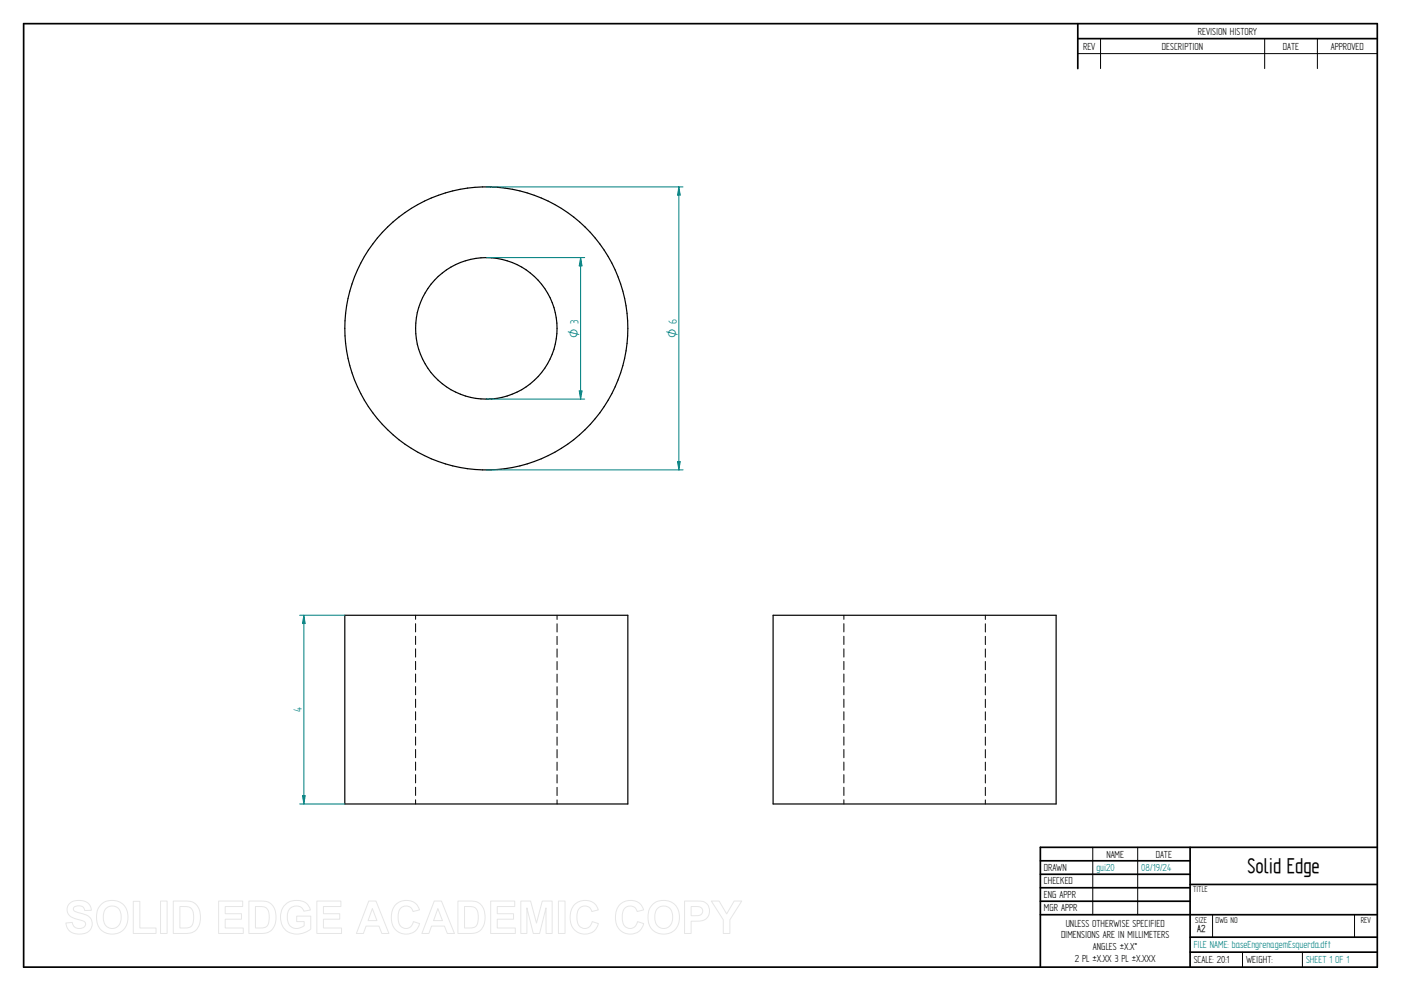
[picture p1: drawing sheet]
<svg xmlns="http://www.w3.org/2000/svg" width="594mm" height="420mm" viewBox="0 0 594 420" stroke-linecap="round" stroke-linejoin="round" font-family="sans-serif">
<g fill="none" stroke="#000" stroke-width=".72">
<path d="M10 10h574v400h-574zM457 10v19.1M457 16.4h127M504.6 359.2v50.8M584 359.2h-142.9v50.8M441.1 365h63.5M441.1 370.7h63.5M441.1 376.4h63.5M504.6 375h79.4M441.1 382.1h63.5M441.1 387.8h142.9M504.6 397.3h79.4"/>
<path d="M504.6 403.7h79.4"/>
</g>
<g fill="none" stroke="#000" stroke-width=".42">
<path d="M466.7 16.4v12.7M536.3 16.4v12.7M558.6 16.4v12.7M457 22.7h127M176.2 260.9v1.7M176.2 264.4v3.5M176.2 269.7v3.6M176.2 275.1v3.5M236.2 260.9v1.7M236.2 264.5v3.5M236.2 269.8v3.5M236.2 275.1v3.5"/>
<path d="M357.8 260.9v1.7M357.8 264.4v3.5M357.8 269.7v3.6M357.8 275.1v3.5M417.8 260.9v1.7M417.8 264.5v3.5M417.8 269.8v3.5M417.8 275.1v3.5M176.2 280.4v3.5M176.2 285.8v3.5M176.2 291.1v3.5M176.2 296.4v3.5"/>
<path d="M236.2 280.5v3.5M236.2 285.8v3.5M236.2 291.1v3.5M236.2 296.5v3.5M357.8 280.4v3.5M357.8 285.8v3.5M357.8 291.1v3.5M357.8 296.4v3.5M417.8 280.5v3.5M417.8 285.8v3.5M417.8 291.1v3.5M417.8 296.5v3.5"/>
<path d="M176.2 301.8v3.5M176.2 307.1v3.5M176.2 312.4v3.5M176.2 317.8v3.5M236.2 301.8v3.5M236.2 307.1v3.5M236.2 312.5v3.5M236.2 317.8v3.5M357.8 301.8v3.5M357.8 307.1v3.5M357.8 312.4v3.5M357.8 317.8v3.5"/>
<path d="M417.8 301.8v3.5M417.8 307.1v3.5M417.8 312.5v3.5M417.8 317.8v3.5M176.2 323.1v3.5M176.2 328.4v3.5M176.2 333.8v3.5M176.2 339.1v1.8M236.2 323.1v3.5M236.2 328.5v3.5M236.2 333.8v3.5M236.2 339.1v1.8"/>
<path d="M357.8 323.1v3.5M357.8 328.4v3.5M357.8 333.8v3.5M357.8 339.1v1.8M417.8 323.1v3.5M417.8 328.5v3.5M417.8 333.8v3.5M417.8 339.1v1.8M463.4 359.2v28.6M482.4 359.2v28.6M514.2 387.9v9.4M574.4 387.9v9.4"/>
<path d="M526.9 403.7v6.3M552.3 403.7v6.3"/>
</g>
<g fill="none" stroke="#000" stroke-width=".51">
<path d="M146.2 260.9h120v80h-120zM327.8 260.9h120v80h-120z"/>
<circle cx="206.2" cy="139.2" r="30"/>
<circle cx="206.2" cy="139.2" r="60"/>
</g>
<path d="M206.2 109.2h41.7M206.2 169.2h41.7M245.6 165.7h1.2l-.6 3.5z" fill="none" stroke="#008080" stroke-width=".42"/>
<path d="M245.6 165.7h1.2l-.6 3.5z" fill="#008080"/>
<path d="M246.2 109.2l.6 3.5h-1.2z" fill="none" stroke="#008080" stroke-width=".42"/>
<path d="M246.2 109.2l.6 3.5h-1.2z" fill="#008080"/>
<path d="M206.2 79.2h83.4M246.2 109.2v60M206.2 199.2h83.4M287.3 195.7h1.2l-.6 3.5z" fill="none" stroke="#008080" stroke-width=".42"/>
<path d="M287.3 195.7h1.2l-.6 3.5z" fill="#008080"/>
<path d="M287.9 79.2l.6 3.5h-1.2z" fill="none" stroke="#008080" stroke-width=".42"/>
<path d="M287.9 79.2l.6 3.5h-1.2z" fill="#008080"/>
<path d="M287.9 79.2v120M127.1 260.9h19.1M128.9 260.9l.5 3.5h-1.1zM127.1 340.9h19.1" fill="none" stroke="#008080" stroke-width=".42"/>
<path d="M128.9 260.9l.5 3.5h-1.1z" fill="#008080"/>
<path d="M128.3 337.4h1.1l-.5 3.5z" fill="none" stroke="#008080" stroke-width=".42"/>
<path d="M128.3 337.4h1.1l-.5 3.5z" fill="#008080"/>
<path d="M128.9 260.9v80" fill="none" stroke="#008080" stroke-width=".42"/>
<g fill="none" stroke="#e6e6e6" stroke-width=".42">
<path d="M29.6 383a6.5 6.5 0 0 1 8.5 .8l.6 2.2h-2.8a2.7 2.7 0 0 0-2.1-1.9 2.7 2.7 0 0 0-2.7 1 1.87 1.87 0 0 0 2.2 1.9l1.4 .3a4.4 4.4 0 0 1 4 6.2 6.4 6.4 0 0 1-9.1 1.3l-1.2-1.7-.5-1.8 2.7-.2a2.94 2.94 0 0 0 2.6 2.5 2.94 2.94 0 0 0 3.1-1.8 2.67 2.67 0 0 0-2.9-1.9 4.9 4.9 0 0 1-5-4.3l.4-1.6zM43.1 383.2a6.9 6.9 0 0 1 8.2-.4 6.9 6.9 0 0 1 2.8 7.7 6.7 6.7 0 0 1-8 5.4 6.7 6.7 0 0 1-5.1-8.3 6.4 6.4 0 0 1 2.1-4.4zM44.8 385.3a3.9 3.9 0 0 1 4.6-.7 3.9 3.9 0 0 1 2 4.2 3.8 3.8 0 0 1-1.9 4.3 3.8 3.8 0 0 1-4.6-.7 6.6 6.6 0 0 1-.1-7.1zM56.5 382.1h2.8v11.3h6.9v2.4h-9.7zM68.1 382h2.8v13.8h-2.8zM73.5 382h5a5.9 5.9 0 0 1 6.5 7 5.9 5.9 0 0 1-6.3 6.8h-5.2zM76.3 384.3h1.8a3.4 3.4 0 0 1 4 4v1.2a3.2 3.2 0 0 1-3.8 3.9h-2zM92.7 382h10.2v2.3h-7.4v3.1h6.9v2.3h-6.9v3.7h7.7v2.4h-10.5zM105.5 382h5.1a5.9 5.9 0 0 1 6.4 7 5.9 5.9 0 0 1-6.3 6.8h-5.2zM108.3 384.3h1.9a3.4 3.4 0 0 1 4 4v1.2a3.2 3.2 0 0 1-3.8 3.9h-2.1zM120.9 383.5a7.3 7.3 0 0 1 9.7 .1l1 2.2-2.7 .5a3.7 3.7 0 0 0-4.6-2 3.7 3.7 0 0 0-2.5 4.4 4.2 4.2 0 0 0 2.2 4.6 4.2 4.2 0 0 0 5-.8v-1.8h-3.2v-2.3h6v5.5a8.1 8.1 0 0 1-11.8-.9 8.3 8.3 0 0 1 .9-9.5zM134.4 382h10.2v2.3h-7.4v3.1h6.9v2.3h-6.9v3.7h7.6v2.4h-10.4z"/>
<path d="M156.4 382h3l5.5 13.8h-3l-1.2-3.2h-5.5l-1.1 3.2h-3zM157.9 385.2l1.9 5.1h-3.7zM167.7 383.7a6 6 0 0 1 10.2 2.1l-2.8 .7a3.2 3.2 0 0 0-3.9-2.3 3.2 3.2 0 0 0-2.4 3.8 4.6 4.6 0 0 0 2.5 5.5 3.2 3.2 0 0 0 4-2.8l2.6 .9a6.1 6.1 0 0 1-7.2 4.3 6.1 6.1 0 0 1-4.8-6.9 7.7 7.7 0 0 1 1.8-5.3zM184.1 382h3.1l5.5 13.8h-3l-1.2-3.2h-5.5l-1.1 3.2h-3zM185.7 385.2l1.9 5.1h-3.8zM194.2 382h5a5.9 5.9 0 0 1 6.5 7 5.9 5.9 0 0 1-6.3 6.8h-5.2zM197 384.3h1.8a3.4 3.4 0 0 1 4 4v1.2a3.2 3.2 0 0 1-3.8 3.9h-2zM208.1 382h10.2v2.3h-7.4v3.1h6.9v2.3h-6.9v3.7h7.6v2.4h-10.4zM220.8 382h4.2l2.5 9.4 2.4-9.4h4.2v13.8h-2.5l-.1-10.9-2.7 10.9h-2.7l-2.7-10.9v10.9h-2.6zM236.8 382h2.8v13.8h-2.8zM243.5 383.7a6 6 0 0 1 10.2 2.1l-2.8 .7a3.2 3.2 0 0 0-3.8-2.3 3.2 3.2 0 0 0-2.4 3.8 4.6 4.6 0 0 0 2.4 5.5 3.2 3.2 0 0 0 4-2.8l2.6 .9a6.1 6.1 0 0 1-7.2 4.3 6.1 6.1 0 0 1-4.7-6.9 7.7 7.7 0 0 1 1.7-5.3zM262.7 383.7a6 6 0 0 1 10.2 2.1l-2.7 .7a3.2 3.2 0 0 0-3.9-2.3 3.2 3.2 0 0 0-2.4 3.8 4.6 4.6 0 0 0 2.4 5.5 3.2 3.2 0 0 0 4-2.8l2.7 .9a6.1 6.1 0 0 1-7.2 4.3 6.1 6.1 0 0 1-4.8-6.9 7.7 7.7 0 0 1 1.7-5.3z"/>
<path d="M277 383.2a6.9 6.9 0 0 1 8.2-.4 6.9 6.9 0 0 1 2.8 7.7 6.7 6.7 0 0 1-8.1 5.4 6.7 6.7 0 0 1-5.1-8.3 6.4 6.4 0 0 1 2.2-4.4zM278.7 385.3a3.9 3.9 0 0 1 4.6-.7 3.9 3.9 0 0 1 1.9 4.2 3.8 3.8 0 0 1-1.8 4.3 3.8 3.8 0 0 1-4.7-.7 6.6 6.6 0 0 1 0-7.1zM290.3 382h5.2a4.4 4.4 0 0 1 5.4 4.3 4.4 4.4 0 0 1-5.4 4.3h-2.4v5.2h-2.8zM293.1 384.3h1.8a2.1 2.1 0 0 1 2.6 .7 2.1 2.1 0 0 1 0 2.6 3.4 3.4 0 0 1-2.9 .6h-1.5zM301.6 382h3.3l3.2 5.5 3.2-5.5h3.2l-5 8v5.8h-2.8v-5.8z"/>
</g>
<text font-size="10.1" x="529" y="370.2">Solid Edge</text>
<text font-size="5.6" fill="#008080" x="128" y="301.9" transform="rotate(-90 128 301.9)">4</text>
<g font-size="5.4" fill="#008080">
<text x="245.3" y="143.1" transform="rotate(-90 245.3 143.1)">O 3</text>
<text x="287" y="143.3" transform="rotate(-90 287 143.3)">O 6</text>
</g>
<g font-size="4.9">
<text x="507.9" y="14.7">REVISION HISTORY</text>
<text x="459.3" y="21">REV</text>
<text x="492.7" y="21">DESCRIPTION</text>
<text x="544" y="21">DATE</text>
<text x="564.3" y="21">APPROVED</text>
<text x="469.1" y="363.6">NAME</text>
<text x="490.1" y="363.6">DATE</text>
<text x="442.7" y="369.3">DRAWN</text>
<text x="442.7" y="375">CHECKED</text>
<text x="442.7" y="380.7">ENG APPR</text>
<text x="442.7" y="386.4">MGR APPR</text>
<text x="451.9" y="392.9">UNLESS OTHERWISE SPECIFIED</text>
<text x="449.9" y="397.9">DIMENSIONS ARE IN MILLIMETERS</text>
<text x="455.7" y="407.8">2 PL ±X.XX 3 PL ±X.XXX</text>
<text x="463.5" y="402.9">ANGLES ±X.X°</text>
<text x="506.2" y="408.3">SCALE: 20:1</text>
<text x="528.4" y="408.3">WEIGHT:</text>
</g>
<g font-size="4.9" fill="#008080">
<text x="464.9" y="369.3">gui20</text>
<text x="483.9" y="369.3">08/19/24</text>
<text x="506.2" y="402">FILE NAME: baseEngrenagemEsquerda.dft</text>
<text x="553.8" y="408.4">SHEET 1 OF 1</text>
</g>
<text font-size="4.8" x="507.7" y="395.3">A2</text>
<g font-size="4.1">
<text x="505.9" y="378.3">TITLE</text>
<text x="506.9" y="391.1">SIZE</text>
<text x="515.4" y="391.1">DWG NO</text>
<text x="577" y="391.1">REV</text>
</g>
</svg>
